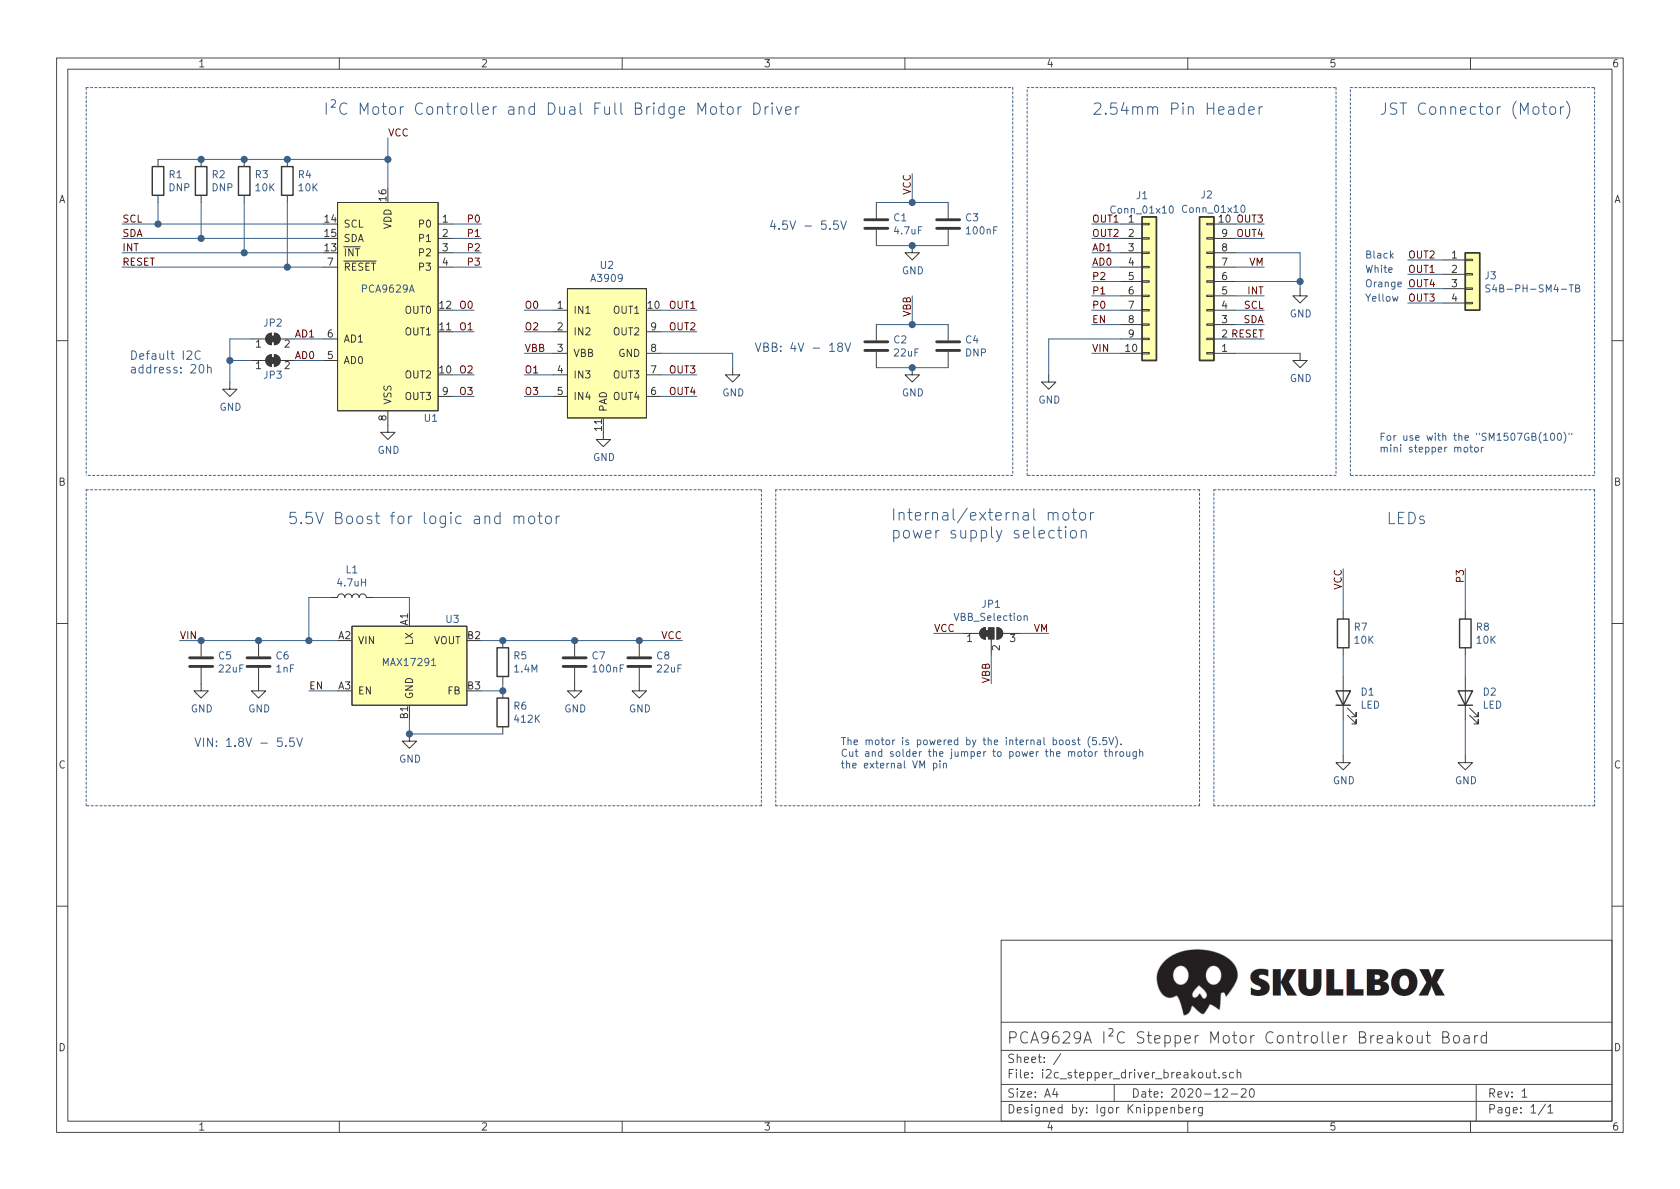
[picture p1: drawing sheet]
EESchema Schematic File Version 4
EELAYER 30 0
EELAYER END
$Descr A4 11693 8268
encoding utf-8
Sheet 1 1
Title "PCA9629A I²C Stepper Motor Controller Breakout Board"
Date "2020-12-20"
Rev "1"
Comp "Igor Knippenberg"
Comment1 ""
Comment2 ""
Comment3 ""
Comment4 ""
$EndDescr
$Comp
L Locator_Library:A3909 U2
U 1 1
P 3950 2000
F 0 "U2" H 4225 2165 50  0000 C CNN
F 1 "A3909" H 4225 2074 50  0000 C CNN
F 2 "Locator_Footprints:A3909" H 4000 2050 50  0001 C CNN
F 3 "https://www.allegromicro.com/~/media/Files/Datasheets/A3909-Datasheet.ashx" H 4000 2050 50  0001 C CNN
F 4 "https://www.digikey.de/product-detail/en/allegro-microsystems/A3909GLYTR-T/620-1499-1-ND/3979660?cur=EUR&lang=en" H 3950 2000 50  0001 C CNN "Link"
F 5 "A3909GLYTR-T" H 3950 2000 50  0001 C CNN "MPN"
F 6 "Allegro MicroSystems" H 3950 2000 50  0001 C CNN "Manufacturer"
F 7 "10-MSOP-EP" H 3950 2000 50  0001 C CNN "Package"
F 8 "620-1499-1-ND" H 3950 2000 50  0001 C CNN "SPN"
F 9 "Half Bridge (4) Driver DC Motors, General Purpose, Stepper Motors DMOS 10-MSOP-EP" H 3950 2000 50  0001 C CNN "description"
	1    3950 2000
	1    0    0    -1  
$EndComp
$Comp
L power:GND #PWR0101
U 1 1
P 2700 2950
F 0 "#PWR0101" H 2700 2700 50  0001 C CNN
F 1 "GND" H 2705 2777 50  0000 C CNN
F 2 "" H 2700 2950 50  0001 C CNN
F 3 "" H 2700 2950 50  0001 C CNN
	1    2700 2950
	1    0    0    -1  
$EndComp
Wire Wire Line
	2050 2350 2250 2350
Wire Wire Line
	2250 2500 2050 2500
Text Notes 900  2600 0    59   ~ 0
Default I2C \naddress: 20h
$Comp
L Connector_Generic:Conn_01x10 J2
U 1 1
P 8400 2050
F 0 "J2" H 8400 1350 50  0000 C CNN
F 1 "Conn_01x10" H 8350 1450 50  0000 C CNN
F 2 "Connector_PinHeader_2.54mm:PinHeader_1x10_P2.54mm_Vertical" H 8400 2050 50  0001 C CNN
F 3 "~" H 8400 2050 50  0001 C CNN
F 4 "DNP" H 8400 2050 50  0001 C CNN "Assembly"
	1    8400 2050
	-1   0    0    1   
$EndComp
Text Notes 7600 800  0    79   ~ 0
2.54mm Pin Header
Text Label 2700 950  0    50   ~ 0
VCC
Text Label 850  1550 0    50   ~ 0
SCL
Text Label 850  1650 0    50   ~ 0
SDA
Text Label 850  1750 0    50   ~ 0
INT
Text Label 850  1850 0    50   ~ 0
RESET
$Comp
L Locator_Library:PCA9629A U1
U 1 1
P 2350 1400
F 0 "U1" H 3000 -100 50  0000 C CNN
F 1 "PCA9629A" H 2700 800 50  0000 C CNN
F 2 "Package_SO:TSSOP-16_4.4x5mm_P0.65mm" H 2350 1400 50  0001 C CNN
F 3 "https://www.nxp.com/docs/en/data-sheet/PCA9629A.pdf" H 2350 1400 50  0001 C CNN
F 4 "https://www.digikey.de/product-detail/en/nxp-usa-inc/PCA9629APWJ/568-11488-1-ND/4864512" H 2350 1400 50  0001 C CNN "Link"
F 5 "PCA9629APWJ " H 2350 1400 50  0001 C CNN "MPN"
F 6 "NXP Semiconductors " H 2350 1400 50  0001 C CNN "Manufacturer"
F 7 "16-TSSOP" H 2350 1400 50  0001 C CNN "Package"
F 8 "568-11488-1-ND" H 2350 1400 50  0001 C CNN "SPN"
F 9 "Bipolar, Unipolar Motor Driver CMOS I²C 16-TSSOP" H 2350 1400 50  0001 C CNN "description"
	1    2350 1400
	1    0    0    -1  
$EndComp
Wire Wire Line
	3150 1550 3350 1550
Wire Wire Line
	3150 1650 3350 1650
Wire Wire Line
	3150 1750 3350 1750
Wire Wire Line
	3150 1850 3350 1850
Text Label 3350 1550 2    50   ~ 0
P0
Text Label 3350 1650 2    50   ~ 0
P1
Text Label 3350 1750 2    50   ~ 0
P2
Text Label 3350 1850 2    50   ~ 0
P3
$Comp
L Device:C C2
U 1 1
P 6100 2400
F 0 "C2" H 6215 2446 50  0000 L CNN
F 1 "22uF" H 6215 2355 50  0000 L CNN
F 2 "Capacitor_SMD:C_0805_2012Metric" H 6138 2250 50  0001 C CNN
F 3 "https://media.digikey.com/pdf/Data%20Sheets/Samsung%20PDFs/CL21A226MAYNNNE_Spec.pdf" H 6100 2400 50  0001 C CNN
F 4 "https://www.digikey.de/product-detail/en/samsung-electro-mechanics/CL21A226MAYNNNE/1276-CL21A226MAYNNNECT-ND/12698679" H 6100 2400 50  0001 C CNN "Link"
F 5 "CL21A226MAYNNNE" H 6100 2400 50  0001 C CNN "MPN"
F 6 "Samsung Electro-Mechanics" H 6100 2400 50  0001 C CNN "Manufacturer"
F 7 "0805 (2012 Metric) " H 6100 2400 50  0001 C CNN "Package"
F 8 "1276-CL21A226MAYNNNECT-ND" H 6100 2400 50  0001 C CNN "SPN"
F 9 "22µF ±20% 25V Ceramic Capacitor X5R 0805 (2012 Metric)" H 6100 2400 50  0001 C CNN "description"
	1    6100 2400
	1    0    0    -1  
$EndComp
$Comp
L Device:C C4
U 1 1
P 6600 2400
F 0 "C4" H 6715 2446 50  0000 L CNN
F 1 "DNP" H 6715 2355 50  0000 L CNN
F 2 "Capacitor_SMD:C_0805_2012Metric" H 6638 2250 50  0001 C CNN
F 3 "~" H 6600 2400 50  0001 C CNN
F 4 "DNP" H 6600 2400 50  0001 C CNN "Assembly"
	1    6600 2400
	1    0    0    -1  
$EndComp
Wire Wire Line
	6600 2550 6350 2550
$Comp
L power:GND #PWR0103
U 1 1
P 6350 2550
F 0 "#PWR0103" H 6350 2300 50  0001 C CNN
F 1 "GND" H 6355 2377 50  0000 C CNN
F 2 "" H 6350 2550 50  0001 C CNN
F 3 "" H 6350 2550 50  0001 C CNN
	1    6350 2550
	1    0    0    -1  
$EndComp
Connection ~ 6350 2550
Wire Wire Line
	6350 2550 6100 2550
Text Label 3650 2450 0    50   ~ 0
VBB
Wire Wire Line
	4600 2600 4850 2600
Wire Wire Line
	4600 2750 4850 2750
Wire Wire Line
	4600 2300 4850 2300
Wire Wire Line
	4600 2150 4850 2150
Wire Wire Line
	4600 2450 5100 2450
Wire Wire Line
	5100 2450 5100 2550
$Comp
L power:GND #PWR0104
U 1 1
P 5100 2550
F 0 "#PWR0104" H 5100 2300 50  0001 C CNN
F 1 "GND" H 5105 2377 50  0000 C CNN
F 2 "" H 5100 2550 50  0001 C CNN
F 3 "" H 5100 2550 50  0001 C CNN
	1    5100 2550
	1    0    0    -1  
$EndComp
Text Label 4850 2150 2    50   ~ 0
OUT1
Text Label 4850 2300 2    50   ~ 0
OUT2
Text Label 4850 2600 2    50   ~ 0
OUT3
Text Label 4850 2750 2    50   ~ 0
OUT4
$Comp
L Device:C C3
U 1 1
P 6600 1550
F 0 "C3" H 6715 1596 50  0000 L CNN
F 1 "100nF" H 6715 1505 50  0000 L CNN
F 2 "Capacitor_SMD:C_0402_1005Metric" H 6638 1400 50  0001 C CNN
F 3 "https://search.murata.co.jp/Ceramy/image/img/A01X/G101/ENG/GCM155R71C104JA55-01.pdf" H 6600 1550 50  0001 C CNN
F 4 "0.1µF ±5% 16V Ceramic Capacitor X7R 0402 (1005 Metric)" H 6600 1550 50  0001 C CNN "description"
F 5 "https://www.digikey.com/product-detail/en/murata-electronics/GCM155R71C104JA55D/490-16433-1-ND/7363415" H 6600 1550 50  0001 C CNN "Link"
F 6 "GCM155R71C104JA55D" H 6600 1550 50  0001 C CNN "MPN"
F 7 "Murata Electronics" H 6600 1550 50  0001 C CNN "Manufacturer"
F 8 "0402 (1005 Metric) " H 6600 1550 50  0001 C CNN "Package"
F 9 "490-16433-1-ND" H 6600 1550 50  0001 C CNN "SPN"
	1    6600 1550
	1    0    0    -1  
$EndComp
$Comp
L power:GND #PWR0105
U 1 1
P 6350 1700
F 0 "#PWR0105" H 6350 1450 50  0001 C CNN
F 1 "GND" H 6355 1527 50  0000 C CNN
F 2 "" H 6350 1700 50  0001 C CNN
F 3 "" H 6350 1700 50  0001 C CNN
	1    6350 1700
	1    0    0    -1  
$EndComp
$Comp
L Device:C C1
U 1 1
P 6100 1550
F 0 "C1" H 6215 1596 50  0000 L CNN
F 1 "4.7uF" H 6215 1505 50  0000 L CNN
F 2 "Capacitor_SMD:C_0402_1005Metric" H 6138 1400 50  0001 C CNN
F 3 "https://product.tdk.com/info/en/catalog/datasheets/mlcc_commercial_general_en.pdf" H 6100 1550 50  0001 C CNN
F 4 "https://www.digikey.com/product-detail/en/tdk-corporation/C1005X5R1A475K050BC/445-13820-1-ND/3955486" H 6100 1550 50  0001 C CNN "Link"
F 5 "C1005X5R1A475K050BC" H 6100 1550 50  0001 C CNN "MPN"
F 6 "TDK Corporation" H 6100 1550 50  0001 C CNN "Manufacturer"
F 7 "0402 (1005 Metric) " H 6100 1550 50  0001 C CNN "Package"
F 8 "445-13820-1-ND" H 6100 1550 50  0001 C CNN "SPN"
F 9 "4.7µF ±10% 10V Ceramic Capacitor X5R 0402 (1005 Metric)" H 6100 1550 50  0001 C CNN "description"
	1    6100 1550
	1    0    0    -1  
$EndComp
Connection ~ 6350 1700
Wire Wire Line
	6350 1700 6600 1700
Wire Wire Line
	6100 1700 6350 1700
Text Notes 5350 1600 0    59   ~ 0
4.5V - 5.5V
Text Notes 5250 2450 0    59   ~ 0
VBB: 4V - 18V
Wire Notes Line
	7050 3300 600  3300
Wire Notes Line
	7050 600  7050 3300
Wire Notes Line
	600  600  600  3300
Text Notes 2250 800  0    79   ~ 0
I²C Motor Controller and Dual Full Bridge Motor Driver
Wire Notes Line
	7150 600  9300 600 
Wire Notes Line
	9300 600  9300 3300
Wire Notes Line
	9300 3300 7150 3300
Wire Notes Line
	7150 3300 7150 600 
Wire Notes Line
	9400 600  11100 600 
Wire Notes Line
	11100 600  11100 3300
Wire Notes Line
	11100 3300 9400 3300
Wire Notes Line
	9400 3300 9400 600 
Text Notes 9600 800  0    79   ~ 0
JST Connector (Motor)
$Comp
L Device:R R2
U 1 1
P 1400 1250
F 0 "R2" H 1470 1296 50  0000 L CNN
F 1 "DNP" H 1470 1205 50  0000 L CNN
F 2 "Resistor_SMD:R_0402_1005Metric" V 1330 1250 50  0001 C CNN
F 3 "~" H 1400 1250 50  0001 C CNN
F 4 "DNP" H 1400 1250 50  0001 C CNN "Assembly"
	1    1400 1250
	1    0    0    -1  
$EndComp
$Comp
L Device:R R3
U 1 1
P 1700 1250
F 0 "R3" H 1770 1296 50  0000 L CNN
F 1 "10K" H 1770 1205 50  0000 L CNN
F 2 "Resistor_SMD:R_0402_1005Metric" V 1630 1250 50  0001 C CNN
F 3 "https://www.yageo.com/upload/media/product/productsearch/datasheet/rchip/PYu-RC_Group_51_RoHS_L_11.pdf" H 1700 1250 50  0001 C CNN
F 4 "10 kOhms ±1% 0.063W, 1/16W Chip Resistor 0402 (1005 Metric)  Thick Film" H 1700 1250 50  0001 C CNN "description"
F 5 "https://www.digikey.com/product-detail/en/yageo/RC0402FR-0710KL/311-10-0KLRCT-ND/729470" H 1700 1250 50  0001 C CNN "Link"
F 6 "RC0402FR-0710KL" H 1700 1250 50  0001 C CNN "MPN"
F 7 "Yageo" H 1700 1250 50  0001 C CNN "Manufacturer"
F 8 "0402 (1005 Metric) " H 1700 1250 50  0001 C CNN "Package"
F 9 "311-10.0KLRCT-ND" H 1700 1250 50  0001 C CNN "SPN"
	1    1700 1250
	1    0    0    -1  
$EndComp
$Comp
L Device:R R4
U 1 1
P 2000 1250
F 0 "R4" H 2070 1296 50  0000 L CNN
F 1 "10K" H 2070 1205 50  0000 L CNN
F 2 "Resistor_SMD:R_0402_1005Metric" V 1930 1250 50  0001 C CNN
F 3 "https://www.yageo.com/upload/media/product/productsearch/datasheet/rchip/PYu-RC_Group_51_RoHS_L_11.pdf" H 2000 1250 50  0001 C CNN
F 4 "10 kOhms ±1% 0.063W, 1/16W Chip Resistor 0402 (1005 Metric)  Thick Film" H 2000 1250 50  0001 C CNN "description"
F 5 "https://www.digikey.com/product-detail/en/yageo/RC0402FR-0710KL/311-10-0KLRCT-ND/729470" H 2000 1250 50  0001 C CNN "Link"
F 6 "RC0402FR-0710KL" H 2000 1250 50  0001 C CNN "MPN"
F 7 "Yageo" H 2000 1250 50  0001 C CNN "Manufacturer"
F 8 "0402 (1005 Metric) " H 2000 1250 50  0001 C CNN "Package"
F 9 "311-10.0KLRCT-ND" H 2000 1250 50  0001 C CNN "SPN"
	1    2000 1250
	1    0    0    -1  
$EndComp
$Comp
L Device:R R1
U 1 1
P 1100 1250
F 0 "R1" H 1170 1296 50  0000 L CNN
F 1 "DNP" H 1170 1205 50  0000 L CNN
F 2 "Resistor_SMD:R_0402_1005Metric" V 1030 1250 50  0001 C CNN
F 3 "~" H 1100 1250 50  0001 C CNN
F 4 "DNP" H 1100 1250 50  0001 C CNN "Assembly"
	1    1100 1250
	1    0    0    -1  
$EndComp
Wire Wire Line
	850  1550 1100 1550
Wire Wire Line
	850  1650 1400 1650
Wire Wire Line
	850  1750 1700 1750
Wire Wire Line
	850  1850 2000 1850
Wire Wire Line
	2700 950  2700 1100
Wire Wire Line
	1100 1100 1400 1100
Wire Wire Line
	1400 1100 1700 1100
Connection ~ 1400 1100
Wire Wire Line
	1700 1100 2000 1100
Connection ~ 1700 1100
Wire Wire Line
	2000 1100 2700 1100
Connection ~ 2000 1100
Connection ~ 2700 1100
Wire Wire Line
	2700 1100 2700 1300
Wire Wire Line
	1100 1400 1100 1550
Connection ~ 1100 1550
Wire Wire Line
	1100 1550 2250 1550
Wire Wire Line
	1400 1400 1400 1650
Connection ~ 1400 1650
Wire Wire Line
	1400 1650 2250 1650
Wire Wire Line
	1700 1400 1700 1750
Connection ~ 1700 1750
Wire Wire Line
	1700 1750 2250 1750
Wire Wire Line
	2000 1400 2000 1850
Connection ~ 2000 1850
Wire Wire Line
	2000 1850 2250 1850
Wire Wire Line
	10050 1800 9800 1800
Wire Wire Line
	10050 1900 9800 1900
Wire Wire Line
	10050 2000 9800 2000
Wire Wire Line
	10050 2100 9800 2100
Text Label 9800 1900 0    50   ~ 0
OUT1
Text Label 9800 1800 0    50   ~ 0
OUT2
Text Label 9800 2100 0    50   ~ 0
OUT3
Text Label 9800 2000 0    50   ~ 0
OUT4
$Comp
L Connector_Generic:Conn_01x10 J1
U 1 1
P 8000 1950
F 0 "J1" H 7950 2550 50  0000 C CNN
F 1 "Conn_01x10" H 7950 2450 50  0000 C CNN
F 2 "Connector_PinHeader_2.54mm:PinHeader_1x10_P2.54mm_Vertical" H 8000 1950 50  0001 C CNN
F 3 "~" H 8000 1950 50  0001 C CNN
F 4 "DNP" H 8000 1950 50  0001 C CNN "Assembly"
	1    8000 1950
	1    0    0    -1  
$EndComp
Wire Wire Line
	9050 2450 8600 2450
$Comp
L power:GND #PWR0108
U 1 1
P 9050 2450
F 0 "#PWR0108" H 9050 2200 50  0001 C CNN
F 1 "GND" H 9055 2277 50  0000 C CNN
F 2 "" H 9050 2450 50  0001 C CNN
F 3 "" H 9050 2450 50  0001 C CNN
	1    9050 2450
	1    0    0    -1  
$EndComp
$Comp
L Locator_Library:MAX17291-WLP U3
U 1 1
P 2450 4350
F 0 "U3" H 3150 4400 50  0000 C CNN
F 1 "MAX17291" H 2850 4100 50  0000 C CNN
F 2 "Locator_Footprints:MAX17291ATA+" H 2500 4400 50  0001 C CNN
F 3 "https://www.mouser.de/datasheet/2/256/MAX17291-1915631.pdf" H 2500 4400 50  0001 C CNN
F 4 "https://www.mouser.de/ProductDetail/Maxim-Integrated/MAX17291ANT%2b/?qs=zW32dvEIR3ttuHx2ZgpPng%3D%3D" H 2450 4350 50  0001 C CNN "Link"
F 5 "MAX17291ANT+" H 2450 4350 50  0001 C CNN "MPN"
F 6 "Maxim Integrated " H 2450 4350 50  0001 C CNN "Manufacturer"
F 7 "TDFN" H 2450 4350 50  0001 C CNN "Package"
F 8 "700-MAX17291ANT+ " H 2450 4350 50  0001 C CNN "SPN"
F 9 "Switching Voltage Regulators High-Voltage microPower Boost Converter " H 2450 4350 50  0001 C CNN "description"
	1    2450 4350
	1    0    0    -1  
$EndComp
$Comp
L Connector_Generic:Conn_01x04 J3
U 1 1
P 10250 1900
F 0 "J3" H 10330 1892 50  0000 L CNN
F 1 "S4B-PH-SM4-TB" H 10330 1801 50  0000 L CNN
F 2 "Locator_Footprints:JST_PH_S4B-PH-SM4-TB_1x04-1MP_P2.00mm_Horizontal" H 10250 1900 50  0001 C CNN
F 3 "http://www.jst-mfg.com/product/pdf/eng/ePH.pdf" H 10250 1900 50  0001 C CNN
F 4 "https://www.digikey.de/product-detail/en/jst-sales-america-inc/S4B-PH-SM4-TB-LF-SN/455-1751-1-ND/926848" H 10250 1900 50  0001 C CNN "Link"
F 5 "S4B-PH-SM4-TB(LF)(SN)" H 10250 1900 50  0001 C CNN "MPN"
F 6 "JST Sales America Inc." H 10250 1900 50  0001 C CNN "Manufacturer"
F 7 "SMD" H 10250 1900 50  0001 C CNN "Package"
F 8 "455-1751-1-ND" H 10250 1900 50  0001 C CNN "SPN"
F 9 "Connector Header Surface Mount, Right Angle 4 position 0.079\" (2.00mm)" H 10250 1900 50  0001 C CNN "description"
	1    10250 1900
	1    0    0    -1  
$EndComp
$Comp
L power:GND #PWR0110
U 1 1
P 4200 3000
F 0 "#PWR0110" H 4200 2750 50  0001 C CNN
F 1 "GND" H 4205 2827 50  0000 C CNN
F 2 "" H 4200 3000 50  0001 C CNN
F 3 "" H 4200 3000 50  0001 C CNN
	1    4200 3000
	1    0    0    -1  
$EndComp
Text Notes 2000 3650 0    79   ~ 0
5.5V Boost for logic and motor
Wire Wire Line
	2850 5000 2850 5100
$Comp
L power:GND #PWR0111
U 1 1
P 2850 5100
F 0 "#PWR0111" H 2850 4850 50  0001 C CNN
F 1 "GND" H 2855 4927 50  0000 C CNN
F 2 "" H 2850 5100 50  0001 C CNN
F 3 "" H 2850 5100 50  0001 C CNN
	1    2850 5100
	1    0    0    -1  
$EndComp
Wire Wire Line
	2350 4450 2150 4450
$Comp
L Device:L L1
U 1 1
P 2450 4150
F 0 "L1" V 2640 4150 50  0000 C CNN
F 1 "4.7uH" V 2549 4150 50  0000 C CNN
F 2 "Inductor_SMD:L_1008_2520Metric" H 2450 4150 50  0001 C CNN
F 3 "https://search.murata.co.jp/Ceramy/image/img/P02/JELF243A-9128.pdf" H 2450 4150 50  0001 C CNN
F 4 "LQH2HPZ4R7MGRL" H 2450 4150 50  0001 C CNN "MPN"
F 5 "Murata Electronics" H 2450 4150 50  0001 C CNN "Manufacturer"
F 6 "490-15902-1-ND" H 2450 4150 50  0001 C CNN "SPN"
F 7 "1008 (2520 Metric) " H 2450 4150 50  0001 C CNN "Package"
F 8 "https://www.digikey.de/product-detail/en/murata-electronics/LQH2HPZ4R7MGRL/490-15902-1-ND/6800567" H 2450 4150 50  0001 C CNN "Link"
F 9 " 4.7µH Shielded Wirewound Inductor 1A 360mOhm Max 1008 (2520 Metric) " H 2450 4150 50  0001 C CNN "description"
	1    2450 4150
	0    -1   -1   0   
$EndComp
Wire Wire Line
	2850 4250 2850 4150
Wire Wire Line
	2850 4150 2600 4150
Wire Wire Line
	2300 4150 2150 4150
Wire Wire Line
	2150 4150 2150 4450
Connection ~ 2150 4450
$Comp
L Device:C C5
U 1 1
P 1400 4600
F 0 "C5" H 1515 4646 50  0000 L CNN
F 1 "22uF" H 1515 4555 50  0000 L CNN
F 2 "Capacitor_SMD:C_0805_2012Metric" H 1438 4450 50  0001 C CNN
F 3 "https://media.digikey.com/pdf/Data%20Sheets/Samsung%20PDFs/CL21A226MAYNNNE_Spec.pdf" H 1400 4600 50  0001 C CNN
F 4 "https://www.digikey.de/product-detail/en/samsung-electro-mechanics/CL21A226MAYNNNE/1276-CL21A226MAYNNNECT-ND/12698679" H 1400 4600 50  0001 C CNN "Link"
F 5 "CL21A226MAYNNNE" H 1400 4600 50  0001 C CNN "MPN"
F 6 "Samsung Electro-Mechanics" H 1400 4600 50  0001 C CNN "Manufacturer"
F 7 "0805 (2012 Metric) " H 1400 4600 50  0001 C CNN "Package"
F 8 "1276-CL21A226MAYNNNECT-ND" H 1400 4600 50  0001 C CNN "SPN"
F 9 "22µF ±20% 25V Ceramic Capacitor X5R 0805 (2012 Metric)" H 1400 4600 50  0001 C CNN "description"
	1    1400 4600
	1    0    0    -1  
$EndComp
Text Label 2150 4800 0    50   ~ 0
EN
$Comp
L power:GND #PWR0112
U 1 1
P 1400 4750
F 0 "#PWR0112" H 1400 4500 50  0001 C CNN
F 1 "GND" H 1405 4577 50  0000 C CNN
F 2 "" H 1400 4750 50  0001 C CNN
F 3 "" H 1400 4750 50  0001 C CNN
	1    1400 4750
	1    0    0    -1  
$EndComp
Text Label 1250 4450 0    50   ~ 0
VIN
Wire Wire Line
	1400 4450 1800 4450
$Comp
L Device:C C6
U 1 1
P 1800 4600
F 0 "C6" H 1915 4646 50  0000 L CNN
F 1 "1nF" H 1915 4555 50  0000 L CNN
F 2 "Capacitor_SMD:C_0402_1005Metric" H 1838 4450 50  0001 C CNN
F 3 "http://datasheets.avx.com/X7RDielectric.pdf" H 1800 4600 50  0001 C CNN
F 4 "https://www.digikey.de/product-detail/en/avx-corporation/0402YC102KAT2A/478-6197-1-ND/2391396" H 1800 4600 50  0001 C CNN "Link"
F 5 "0402YC102KAT2A" H 1800 4600 50  0001 C CNN "MPN"
F 6 "AVX Corporation" H 1800 4600 50  0001 C CNN "Manufacturer"
F 7 "0402 (1005 Metric) " H 1800 4600 50  0001 C CNN "Package"
F 8 "478-6197-1-ND" H 1800 4600 50  0001 C CNN "SPN"
F 9 "1000pF ±10% 16V Ceramic Capacitor X7R 0402 (1005 Metric)" H 1800 4600 50  0001 C CNN "description"
	1    1800 4600
	1    0    0    -1  
$EndComp
$Comp
L power:GND #PWR0113
U 1 1
P 1800 4750
F 0 "#PWR0113" H 1800 4500 50  0001 C CNN
F 1 "GND" H 1805 4577 50  0000 C CNN
F 2 "" H 1800 4750 50  0001 C CNN
F 3 "" H 1800 4750 50  0001 C CNN
	1    1800 4750
	1    0    0    -1  
$EndComp
$Comp
L Device:C C8
U 1 1
P 4450 4600
F 0 "C8" H 4565 4646 50  0000 L CNN
F 1 "22uF" H 4565 4555 50  0000 L CNN
F 2 "Capacitor_SMD:C_0805_2012Metric" H 4488 4450 50  0001 C CNN
F 3 "https://media.digikey.com/pdf/Data%20Sheets/Samsung%20PDFs/CL21A226MAYNNNE_Spec.pdf" H 4450 4600 50  0001 C CNN
F 4 "https://www.digikey.de/product-detail/en/samsung-electro-mechanics/CL21A226MAYNNNE/1276-CL21A226MAYNNNECT-ND/12698679" H 4450 4600 50  0001 C CNN "Link"
F 5 "CL21A226MAYNNNE" H 4450 4600 50  0001 C CNN "MPN"
F 6 "Samsung Electro-Mechanics" H 4450 4600 50  0001 C CNN "Manufacturer"
F 7 "0805 (2012 Metric) " H 4450 4600 50  0001 C CNN "Package"
F 8 "1276-CL21A226MAYNNNECT-ND" H 4450 4600 50  0001 C CNN "SPN"
F 9 "22µF ±20% 25V Ceramic Capacitor X5R 0805 (2012 Metric)" H 4450 4600 50  0001 C CNN "description"
	1    4450 4600
	1    0    0    -1  
$EndComp
$Comp
L power:GND #PWR0114
U 1 1
P 4450 4750
F 0 "#PWR0114" H 4450 4500 50  0001 C CNN
F 1 "GND" H 4455 4577 50  0000 C CNN
F 2 "" H 4450 4750 50  0001 C CNN
F 3 "" H 4450 4750 50  0001 C CNN
	1    4450 4750
	1    0    0    -1  
$EndComp
$Comp
L Device:C C7
U 1 1
P 4000 4600
F 0 "C7" H 4115 4646 50  0000 L CNN
F 1 "100nF" H 4115 4555 50  0000 L CNN
F 2 "Capacitor_SMD:C_0402_1005Metric" H 4038 4450 50  0001 C CNN
F 3 "https://search.murata.co.jp/Ceramy/image/img/A01X/G101/ENG/GCM155R71C104JA55-01.pdf" H 4000 4600 50  0001 C CNN
F 4 "0.1µF ±5% 16V Ceramic Capacitor X7R 0402 (1005 Metric)" H 4000 4600 50  0001 C CNN "description"
F 5 "https://www.digikey.com/product-detail/en/murata-electronics/GCM155R71C104JA55D/490-16433-1-ND/7363415" H 4000 4600 50  0001 C CNN "Link"
F 6 "GCM155R71C104JA55D" H 4000 4600 50  0001 C CNN "MPN"
F 7 "Murata Electronics" H 4000 4600 50  0001 C CNN "Manufacturer"
F 8 "0402 (1005 Metric) " H 4000 4600 50  0001 C CNN "Package"
F 9 "490-16433-1-ND" H 4000 4600 50  0001 C CNN "SPN"
	1    4000 4600
	1    0    0    -1  
$EndComp
$Comp
L power:GND #PWR0115
U 1 1
P 4000 4750
F 0 "#PWR0115" H 4000 4500 50  0001 C CNN
F 1 "GND" H 4005 4577 50  0000 C CNN
F 2 "" H 4000 4750 50  0001 C CNN
F 3 "" H 4000 4750 50  0001 C CNN
	1    4000 4750
	1    0    0    -1  
$EndComp
Wire Wire Line
	1400 4450 1250 4450
Connection ~ 1400 4450
Text Label 4750 4450 2    50   ~ 0
VCC
$Comp
L Device:R R5
U 1 1
P 3500 4600
F 0 "R5" H 3570 4646 50  0000 L CNN
F 1 "1.4M" H 3570 4555 50  0000 L CNN
F 2 "Resistor_SMD:R_0402_1005Metric" V 3430 4600 50  0001 C CNN
F 3 "https://www.koaspeer.com/pdfs/RK73H.pdf" H 3500 4600 50  0001 C CNN
F 4 "https://www.digikey.de/product-detail/en/koa-speer-electronics-inc/RK73H1ETTP1404F/2019-RK73H1ETTP1404FCT-ND/12367547" H 3500 4600 50  0001 C CNN "Link"
F 5 "RK73H1ETTP1404F" H 3500 4600 50  0001 C CNN "MPN"
F 6 "KOA Speer Electronics, Inc." H 3500 4600 50  0001 C CNN "Manufacturer"
F 7 "0402 (1005 Metric) " H 3500 4600 50  0001 C CNN "Package"
F 8 "2019-RK73H1ETTP1404FCT-ND" H 3500 4600 50  0001 C CNN "SPN"
F 9 "1.4 MOhms ±1% 0.1W, 1/10W Chip Resistor 0402 (1005 Metric) Automotive AEC-Q200, Moisture Resistant Thick Film" H 3500 4600 50  0001 C CNN "description"
F 10 "" H 3500 4600 50  0001 C CNN "Assembly"
	1    3500 4600
	1    0    0    -1  
$EndComp
Connection ~ 3500 4450
Wire Wire Line
	3500 4450 3350 4450
$Comp
L Device:R R6
U 1 1
P 3500 4950
F 0 "R6" H 3570 4996 50  0000 L CNN
F 1 "412K" H 3570 4905 50  0000 L CNN
F 2 "Resistor_SMD:R_0402_1005Metric" V 3430 4950 50  0001 C CNN
F 3 "https://industrial.panasonic.com/cdbs/www-data/pdf/RDA0000/AOA0000C304.pdf" H 3500 4950 50  0001 C CNN
F 4 "https://www.digikey.de/product-detail/de/panasonic-electronic-components/ERJ-2RKF4123X/P412KLCT-ND/194397" H 3500 4950 50  0001 C CNN "Link"
F 5 "ERJ-2RKF4123X" H 3500 4950 50  0001 C CNN "MPN"
F 6 "Panasonic Electronic Components" H 3500 4950 50  0001 C CNN "Manufacturer"
F 7 "0402 (1005 Metric) " H 3500 4950 50  0001 C CNN "Package"
F 8 "P412KLCT-ND" H 3500 4950 50  0001 C CNN "SPN"
F 9 "412 kOhms ±1% 0.1W, 1/10W Chip Resistor 0402 (1005 Metric) Automotive AEC-Q200 Thick Film" H 3500 4950 50  0001 C CNN "description"
	1    3500 4950
	1    0    0    -1  
$EndComp
Wire Wire Line
	3350 4800 3500 4800
Wire Wire Line
	3500 4800 3500 4750
Connection ~ 3500 4800
Wire Wire Line
	3500 5100 2850 5100
Connection ~ 2850 5100
Connection ~ 4000 4450
Connection ~ 4450 4450
Wire Wire Line
	4450 4450 4750 4450
Wire Wire Line
	4000 4450 4450 4450
Wire Wire Line
	3500 4450 4000 4450
Wire Notes Line
	600  3400 5300 3400
Wire Notes Line
	5300 3400 5300 5600
Wire Notes Line
	5300 5600 600  5600
Wire Notes Line
	600  5600 600  3400
Wire Notes Line
	5400 3400 5400 5600
Wire Notes Line
	5400 5600 8350 5600
Wire Notes Line
	8350 5600 8350 3400
Wire Notes Line
	8350 3400 5400 3400
Connection ~ 1800 4450
Wire Wire Line
	1800 4450 2150 4450
Wire Wire Line
	6700 4400 6500 4400
Wire Wire Line
	7800 1550 7600 1550
Wire Wire Line
	7800 1650 7600 1650
Wire Wire Line
	8800 1550 8600 1550
Wire Wire Line
	8800 1650 8600 1650
Text Label 7600 1550 0    50   ~ 0
OUT1
Text Label 8800 1650 2    50   ~ 0
OUT4
Text Label 6500 4400 0    50   ~ 0
VCC
Wire Wire Line
	6900 4550 6900 4750
Text Label 6900 4750 1    50   ~ 0
VBB
Wire Wire Line
	7100 4400 7300 4400
Text Label 7300 4400 2    50   ~ 0
VM
Wire Notes Line
	600  600  7050 600 
Wire Wire Line
	6350 2250 6600 2250
Connection ~ 6350 2250
Wire Wire Line
	6100 2250 6350 2250
Wire Wire Line
	6350 2050 6350 2250
Text Label 6350 2050 3    50   ~ 0
VBB
Wire Wire Line
	6350 1200 6350 1400
Text Label 6350 1200 3    50   ~ 0
VCC
Wire Wire Line
	6100 1400 6350 1400
Connection ~ 6350 1400
Wire Wire Line
	6350 1400 6600 1400
$Comp
L Jumper:SolderJumper_3_Bridged12 JP1
U 1 1
P 6900 4400
F 0 "JP1" H 6900 4605 50  0000 C CNN
F 1 "VBB_Selection" H 6900 4514 50  0000 C CNN
F 2 "Jumper:SolderJumper-3_P1.3mm_Bridged2Bar12_RoundedPad1.0x1.5mm" H 6900 4400 50  0001 C CNN
F 3 "~" H 6900 4400 50  0001 C CNN
F 4 "DNP" H 6900 4400 50  0001 C CNN "Assembly"
	1    6900 4400
	1    0    0    -1  
$EndComp
Wire Wire Line
	7800 2150 7600 2150
Wire Wire Line
	7800 2050 7600 2050
Wire Wire Line
	8600 1850 8800 1850
Wire Wire Line
	8600 2050 8800 2050
Wire Wire Line
	8600 2150 8800 2150
Wire Wire Line
	8600 2250 8800 2250
Wire Wire Line
	8600 2350 8800 2350
Text Label 7600 2250 0    50   ~ 0
EN
Wire Wire Line
	7800 2450 7600 2450
Text Label 7600 2450 0    50   ~ 0
VIN
Text Label 7600 1950 0    50   ~ 0
P2
Text Label 7600 2050 0    50   ~ 0
P1
Text Label 7600 2150 0    50   ~ 0
P0
Text Label 8800 1850 2    50   ~ 0
VM
$Comp
L power:GND #PWR0109
U 1 1
P 7300 2600
F 0 "#PWR0109" H 7300 2350 50  0001 C CNN
F 1 "GND" H 7305 2427 50  0000 C CNN
F 2 "" H 7300 2600 50  0001 C CNN
F 3 "" H 7300 2600 50  0001 C CNN
	1    7300 2600
	1    0    0    -1  
$EndComp
Text Label 8800 2050 2    50   ~ 0
INT
Text Label 8800 2150 2    50   ~ 0
SCL
Text Label 8800 2250 2    50   ~ 0
SDA
Text Label 8800 2350 2    50   ~ 0
RESET
Wire Wire Line
	9050 1950 9050 2000
Wire Wire Line
	8600 1950 9050 1950
$Comp
L power:GND #PWR0116
U 1 1
P 9050 2000
F 0 "#PWR0116" H 9050 1750 50  0001 C CNN
F 1 "GND" H 9055 1827 50  0000 C CNN
F 2 "" H 9050 2000 50  0001 C CNN
F 3 "" H 9050 2000 50  0001 C CNN
	1    9050 2000
	1    0    0    -1  
$EndComp
Text Notes 5850 5350 0    50   ~ 0
The motor is powered by the internal boost (5.5V). \nCut and solder the jumper to power the motor through \nthe external VM pin
Text Notes 1350 5200 0    59   ~ 0
VIN: 1.8V - 5.5V
Text Notes 9500 1800 0    50   ~ 0
Black
Wire Wire Line
	3150 2600 3300 2600
Wire Wire Line
	3150 2300 3300 2300
Text Label 3300 2300 2    50   ~ 0
O1
Text Label 3300 2600 2    50   ~ 0
O2
Text Label 3650 2300 0    50   ~ 0
O2
Text Label 3650 2600 0    50   ~ 0
O1
Wire Wire Line
	3150 2150 3300 2150
Wire Wire Line
	3150 2750 3300 2750
Wire Wire Line
	3850 2750 3650 2750
Wire Wire Line
	3650 2600 3850 2600
Wire Wire Line
	3650 2300 3850 2300
Wire Wire Line
	3850 2150 3650 2150
Wire Wire Line
	3850 2450 3650 2450
Text Label 3300 2150 2    50   ~ 0
O0
Text Label 3300 2750 2    50   ~ 0
O3
Text Label 3650 2150 0    50   ~ 0
O0
Text Label 3650 2750 0    50   ~ 0
O3
Wire Wire Line
	7300 2350 7800 2350
Wire Wire Line
	7800 1950 7600 1950
Wire Wire Line
	2150 4800 2350 4800
$Comp
L Device:R R7
U 1 1
P 9350 4400
F 0 "R7" H 9420 4446 50  0000 L CNN
F 1 "10K" H 9420 4355 50  0000 L CNN
F 2 "Resistor_SMD:R_0603_1608Metric" V 9280 4400 50  0001 C CNN
F 3 "https://www.yageo.com/upload/media/product/productsearch/datasheet/rchip/PYu-AC_51_RoHS_L_7.pdf" H 9350 4400 50  0001 C CNN
F 4 "https://www.digikey.com/product-detail/en/yageo/AC0603JR-0710KL/311-10KLECT-ND/2828151" H 9350 4400 50  0001 C CNN "Link"
F 5 "AC0603JR-0710KL" H 9350 4400 50  0001 C CNN "MPN"
F 6 "Yageo" H 9350 4400 50  0001 C CNN "Manufacturer"
F 7 "0603 (1608 Metric) " H 9350 4400 50  0001 C CNN "Package"
F 8 "311-10KLECT-ND" H 9350 4400 50  0001 C CNN "SPN"
F 9 "10 kOhms ±5% 0.1W, 1/10W Chip Resistor 0603 (1608 Metric) Automotive AEC-Q200, Moisture Resistant Thick Film" H 9350 4400 50  0001 C CNN "description"
	1    9350 4400
	1    0    0    -1  
$EndComp
$Comp
L Device:R R8
U 1 1
P 10200 4400
F 0 "R8" H 10270 4446 50  0000 L CNN
F 1 "10K" H 10270 4355 50  0000 L CNN
F 2 "Resistor_SMD:R_0603_1608Metric" V 10130 4400 50  0001 C CNN
F 3 "https://www.yageo.com/upload/media/product/productsearch/datasheet/rchip/PYu-AC_51_RoHS_L_7.pdf" H 10200 4400 50  0001 C CNN
F 4 "https://www.digikey.com/product-detail/en/yageo/AC0603JR-0710KL/311-10KLECT-ND/2828151" H 10200 4400 50  0001 C CNN "Link"
F 5 "AC0603JR-0710KL" H 10200 4400 50  0001 C CNN "MPN"
F 6 "Yageo" H 10200 4400 50  0001 C CNN "Manufacturer"
F 7 "0603 (1608 Metric) " H 10200 4400 50  0001 C CNN "Package"
F 8 "311-10KLECT-ND" H 10200 4400 50  0001 C CNN "SPN"
F 9 "10 kOhms ±5% 0.1W, 1/10W Chip Resistor 0603 (1608 Metric) Automotive AEC-Q200, Moisture Resistant Thick Film" H 10200 4400 50  0001 C CNN "description"
	1    10200 4400
	1    0    0    -1  
$EndComp
$Comp
L Device:LED D1
U 1 1
P 9350 4850
F 0 "D1" V 9389 4732 50  0000 R CNN
F 1 "LED" V 9298 4732 50  0000 R CNN
F 2 "LED_SMD:LED_0603_1608Metric" H 9350 4850 50  0001 C CNN
F 3 "https://dammedia.osram.info/media/resource/hires/osram-dam-2493517/LS%20L29K.pdf" H 9350 4850 50  0001 C CNN
F 4 "https://www.digikey.com/product-detail/en/osram-opto-semiconductors-inc/LS-L29K-G1H2-1-Z/475-3124-1-ND/4899561" H 9350 4850 50  0001 C CNN "Link"
F 5 "LS L29K-G1H2-1-Z" H 9350 4850 50  0001 C CNN "MPN"
F 6 "OSRAM Opto Semiconductors Inc." H 9350 4850 50  0001 C CNN "Manufacturer"
F 7 "0603 (1608 Metric) " H 9350 4850 50  0001 C CNN "Package"
F 8 "475-3124-1-ND" H 9350 4850 50  0001 C CNN "SPN"
F 9 "Red 630nm LED Indication - Discrete Vf=1.8V 0603 (1608 Metric)" H 9350 4850 50  0001 C CNN "description"
	1    9350 4850
	0    -1   -1   0   
$EndComp
$Comp
L Device:LED D2
U 1 1
P 10200 4850
F 0 "D2" V 10239 4732 50  0000 R CNN
F 1 "LED" V 10148 4732 50  0000 R CNN
F 2 "LED_SMD:LED_0603_1608Metric" H 10200 4850 50  0001 C CNN
F 3 "https://dammedia.osram.info/media/resource/hires/osram-dam-2493517/LS%20L29K.pdf" H 10200 4850 50  0001 C CNN
F 4 "https://www.digikey.com/product-detail/en/osram-opto-semiconductors-inc/LS-L29K-G1H2-1-Z/475-3124-1-ND/4899561" H 10200 4850 50  0001 C CNN "Link"
F 5 "LS L29K-G1H2-1-Z" H 10200 4850 50  0001 C CNN "MPN"
F 6 "OSRAM Opto Semiconductors Inc." H 10200 4850 50  0001 C CNN "Manufacturer"
F 7 "0603 (1608 Metric) " H 10200 4850 50  0001 C CNN "Package"
F 8 "475-3124-1-ND" H 10200 4850 50  0001 C CNN "SPN"
F 9 "Red 630nm LED Indication - Discrete Vf=1.8V 0603 (1608 Metric)" H 10200 4850 50  0001 C CNN "description"
	1    10200 4850
	0    -1   -1   0   
$EndComp
Wire Wire Line
	10200 4700 10200 4550
Wire Wire Line
	9350 4700 9350 4550
Wire Wire Line
	9350 4250 9350 3950
Wire Wire Line
	10200 4250 10200 3950
Wire Wire Line
	9350 5000 9350 5250
Wire Wire Line
	10200 5000 10200 5250
$Comp
L power:GND #PWR0117
U 1 1
P 9350 5250
F 0 "#PWR0117" H 9350 5000 50  0001 C CNN
F 1 "GND" H 9355 5077 50  0000 C CNN
F 2 "" H 9350 5250 50  0001 C CNN
F 3 "" H 9350 5250 50  0001 C CNN
	1    9350 5250
	1    0    0    -1  
$EndComp
$Comp
L power:GND #PWR0118
U 1 1
P 10200 5250
F 0 "#PWR0118" H 10200 5000 50  0001 C CNN
F 1 "GND" H 10205 5077 50  0000 C CNN
F 2 "" H 10200 5250 50  0001 C CNN
F 3 "" H 10200 5250 50  0001 C CNN
	1    10200 5250
	1    0    0    -1  
$EndComp
Text Label 9350 3950 3    50   ~ 0
VCC
Text Label 10200 3950 3    50   ~ 0
P3
Wire Notes Line
	8450 5600 8450 3400
Wire Notes Line
	8450 3400 11100 3400
Wire Notes Line
	11100 3400 11100 5600
Wire Notes Line
	11100 5600 8450 5600
Text Notes 9650 3650 0    79   ~ 0
LEDs
Text Notes 6200 3750 0    79   ~ 0
Internal/external motor \npower supply selection
Text Label 7600 1650 0    50   ~ 0
OUT2
Text Label 8800 1550 2    50   ~ 0
OUT3
Wire Wire Line
	7300 2350 7300 2600
Wire Wire Line
	7800 2250 7600 2250
Text Notes 9600 3150 0    50   ~ 0
For use with the "SM1507GB(100)" \nmini stepper motor
Text Notes 9500 1900 0    50   ~ 0
White
Text Notes 9500 2000 0    50   ~ 0
Orange
Text Notes 9500 2100 0    50   ~ 0
Yellow
Wire Wire Line
	7800 1750 7600 1750
Wire Wire Line
	7800 1850 7600 1850
Text Label 2050 2350 0    50   ~ 0
AD1
Text Label 2050 2500 0    50   ~ 0
AD0
Text Label 7600 1750 0    50   ~ 0
AD1
Text Label 7600 1850 0    50   ~ 0
AD0
Wire Wire Line
	9050 1950 9050 1750
Wire Wire Line
	9050 1750 8600 1750
Connection ~ 9050 1950
$Comp
L Jumper:SolderJumper_2_Bridged JP2
U 1 1
P 1900 2350
F 0 "JP2" H 1900 2463 50  0000 C CNN
F 1 "SolderJumper_2_Bridged" H 1900 2464 50  0001 C CNN
F 2 "Jumper:SolderJumper-2_P1.3mm_Bridged2Bar_RoundedPad1.0x1.5mm" H 1900 2350 50  0001 C CNN
F 3 "~" H 1900 2350 50  0001 C CNN
	1    1900 2350
	1    0    0    -1  
$EndComp
$Comp
L Jumper:SolderJumper_2_Bridged JP3
U 1 1
P 1900 2500
F 0 "JP3" H 1900 2400 50  0000 C CNN
F 1 "SolderJumper_2_Bridged" H 1900 2614 50  0001 C CNN
F 2 "Jumper:SolderJumper-2_P1.3mm_Bridged2Bar_RoundedPad1.0x1.5mm" H 1900 2500 50  0001 C CNN
F 3 "~" H 1900 2500 50  0001 C CNN
	1    1900 2500
	1    0    0    -1  
$EndComp
Wire Wire Line
	1750 2350 1600 2350
Wire Wire Line
	1600 2350 1600 2500
Wire Wire Line
	1750 2500 1600 2500
Connection ~ 1600 2500
Wire Wire Line
	1600 2500 1600 2650
$Comp
L power:GND #PWR0102
U 1 1
P 1600 2650
F 0 "#PWR0102" H 1600 2400 50  0001 C CNN
F 1 "GND" H 1605 2477 50  0000 C CNN
F 2 "" H 1600 2650 50  0001 C CNN
F 3 "" H 1600 2650 50  0001 C CNN
	1    1600 2650
	1    0    0    -1  
$EndComp
$EndSCHEMATC
